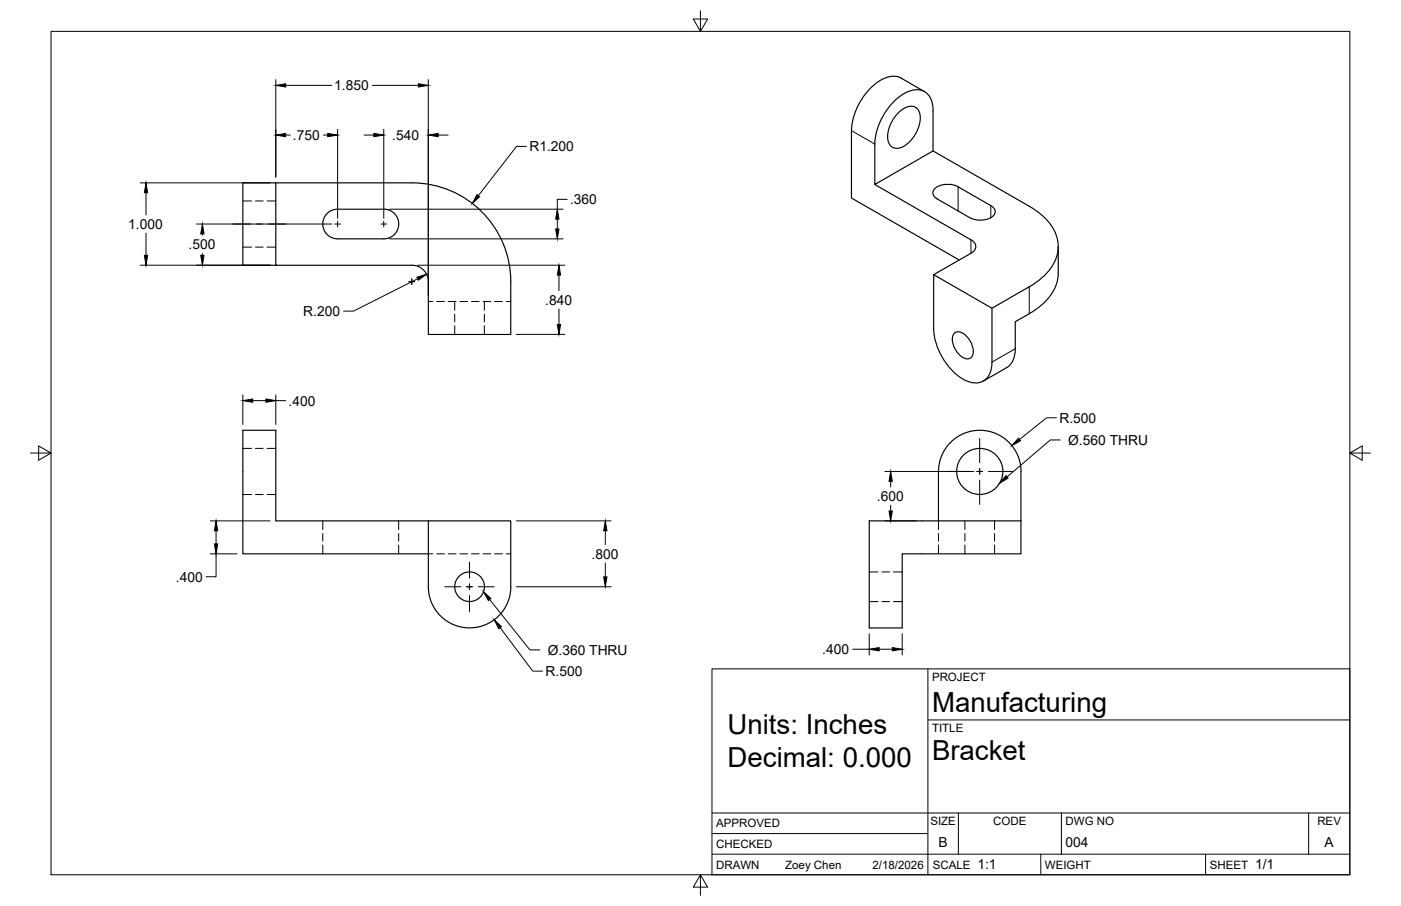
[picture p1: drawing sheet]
<svg xmlns="http://www.w3.org/2000/svg" width="432mm" height="279mm" viewBox="0 0 432 279" stroke-linecap="round" stroke-linejoin="round" font-family="sans-serif">
<!-- layer: Visible -->
<g fill="none" stroke="#000" stroke-width=".36">
<path d="M275.6 31.2a9.6 9.6 0 0 1 8.1-3.4 5.7 5.7 0 0 1 3.9 6.3v12.4l-18 10.4v-12.5a20 20 0 0 1 6-13.2zM277 34.6a4.7 4.7 0 0 1 5.2-1.5 5.1 5.1 0 0 1 .9 6.3 8.9 8.9 0 0 1-6.8 6.4 3 3 0 0 1-2.7-3.6 11.3 11.3 0 0 1 3.4-7.6zM284.9 28.3l-7.1-4.2a6.7 6.7 0 0 0-7 1 20 20 0 0 0-8.3 15.2l-.1 20.8 33.2 19.1M85 56.4h41.9M126.9 56.4a30.5 30.5 0 0 1 30.5 30.5v16.2h-25.4v-16.2M269.6 56.9l29.7 17a2.19 2.19 0 0 1 1.5 2.1 2.19 2.19 0 0 1-1.5 2.1l-11.5 6.6M287.6 46.5l29.6 17.1a15.9 15.9 0 0 1 8.9 11.7 13 13 0 0 1-5.5 10.8l-3.4 2.3-11.5 6.7M295.3 57.6a6.5 6.5 0 0 0-7.5 .9 1.91 1.91 0 0 0 1 2.8l10.1 5.8a6.6 6.6 0 0 0 7.5-.8 1.91 1.91 0 0 0-1-2.9l-10.1-5.8M104.1 64.5h14.2a4.6 4.6 0 0 1 4.6 4.6 4.6 4.6 0 0 1-4.6 4.6h-14.2M104.1 64.5a4.6 4.6 0 0 0-4.6 4.6 4.6 4.6 0 0 0 4.6 4.6M326.2 76v8.3a14.5 14.5 0 0 1-7.7 11.7l-1.3 .7M85 81.8h-10.2v-25.4h10.2v25.4h41.9"/>
<path d="M126.9 81.8a5.1 5.1 0 0 1 5.1 5.1M287.8 84.7l17.9 10.4v16.6a5.5 5.5 0 0 1-4.7 6.4 12 12 0 0 1-9.1-5.6 19.7 19.7 0 0 1-4.1-11.2zM317.2 96.8l-4.3 2.4v8.3a6.4 6.4 0 0 1-2.6 5.9l-7.2 4.1M294.1 102.9a2.35 2.35 0 0 1 3.3 .3 6.5 6.5 0 0 1 2.3 6.5 1.91 1.91 0 0 1-2.9 .5 6.5 6.5 0 0 1-3-6.9zM132 160.6h25.4v20.3a12.7 12.7 0 0 1-12.7 12.7 12.7 12.7 0 0 1-12.7-12.7zM132 160.6h-47v-27.9h-10.2v38.1h57.2M289.2 160.6l.1-15.2a12.7 12.7 0 0 1 12.7-12.7 12.7 12.7 0 0 1 12.7 12.7v15.2h-46.8v33.1h10.2v-22.9h36.6v-10.2"/>
<circle cx="302" cy="145.4" r="7.1"/>
<circle cx="144.7" cy="180.9" r="4.6"/>
</g>
<!-- layer: Hidden -->
<g fill="none" stroke="#000" stroke-width=".31">
<path d="M74.8 76.2h2.8M74.8 62h2.8M78.7 76.2h2.4M78.7 62h2.4M82.3 76.2h2.7M82.3 62h2.7M132 93h1.4M134.6 93h2.4M138.2 93h2.3M140.1 93v2.7M140.1 96.9v2.4M141.7 93h2.4"/>
<path d="M145.3 93h2.4M148.9 93h2.4M149.3 93v2.7M149.3 96.9v2.4M152.4 93h2.4M156 93h1.4M140.1 100.4v2.7M149.3 100.4v2.7M74.8 138.3h2.8M78.7 138.3h2.4M82.3 138.3h2.7M74.8 152.5h2.8"/>
<path d="M78.7 152.5h2.4M82.3 152.5h2.7M99.5 160.6v2.7M99.5 164.5v2.4M99.5 168.1v2.7M122.9 160.6v2.7M122.9 164.5v2.4M122.9 168.1v2.7M132 170.8h1.4M134.6 170.8h2.4M138.2 170.8h2.3M141.7 170.8h2.4"/>
<path d="M145.3 170.8h2.4M148.9 170.8h2.4M152.4 170.8h2.4M156 170.8h1.4M267.9 176.4h2.7M271.8 176.4h2.4M275.4 176.4h2.7M289.2 160.6v2.7M289.2 164.5v2.4M289.2 168.1v2.7M297.4 160.6v2.7M297.4 164.5v2.4"/>
<path d="M297.4 168.1v2.7M306.5 160.6v2.7M306.5 164.5v2.4M306.5 168.1v2.7M267.9 185.5h2.7M271.8 185.5h2.4M275.4 185.5h2.7"/>
</g>
<!-- layer: Visible Narrow -->
<path d="M262.4 40.3l7.2 4.1M295.3 57.6v7.5M299.3 74v4.1M305.4 63.4v3.7M317.2 88.4v8.4M312.9 107.5l-7.2 4.2" fill="none" stroke="#000" stroke-width=".31"/>
<!-- layer: Border -->
<path d="M15.7 9.7h400.3v260.1h-400.3zM215.9 3.3v6.4l-2.2-3.8h4.4l-2.2 3.8M9.4 139.7h6.3l-3.8-2.2v4.4l3.8-2.2M416 139.7l3.8 2.2v-4.4l-3.8 2.2h6.4M215.9 269.8l2.2 3.8h-4.4l2.2-3.8v6.3" fill="none" stroke="#000" stroke-width=".31"/>
<!-- layer: Titleblock -->
<path d="M219.4 206.3h196.6v63.5h-196.6zM286 206.3v63.5M286 222h130M219.4 257.1h66.6M219.4 250.7h196.6M295.4 250.7v12.7M327.1 250.7v12.7M403.3 250.7v12.7M219.4 263.4h196.6M320.8 263.4v6.4M371.6 263.4v6.4" fill="none" stroke="#000" stroke-width=".31"/>
<!-- layer: Smart Centers -->
<g fill="none" stroke="#000" stroke-width=".31">
<path d="M71.8 69.1h5.5M79 69.1h1.8M82.6 69.1h5.5M103.2 69.1h1.8M104.1 68.2v1.8M117.4 69.1h1.8M118.3 68.2v1.8M126 86.9h1.8M126.9 86v1.8M301.9 135.2v7.5M291.8 145.4h7.5M301.1 145.4h1.7"/>
<path d="M301.9 144.5v1.8M301.9 148.1v7.5M304.6 145.4h7.5M144.7 173.3v5M137.1 181h4.9M143.8 181h1.8M144.7 180.1v1.7M144.7 183.6v5M147.4 181h4.9"/>
</g>
<!-- layer: FD_Dimensions -->
<g fill="none" stroke="#000" stroke-width=".31">
<path d="M85 24.6v30M88.1 26.3h14.1M104.1 39.9v27.4M114.8 26.3h14.1M118.3 39.9v27.4M132 24.6v66.6M43.2 56.4h40M45 59.4v6.9M88.1 41.7h1.3M99.7 41.7h1.3M112.2 41.7h3M135 41.7h3.1"/>
<path d="M162.2 45.1h-3l-11.8 15.2M45 71.9v6.8M60.6 69.1h41.7M62.4 72.1v.4M62.4 78.2v.5M120.1 73.7h53.4M120.1 64.5h53.4M171.8 67.6v3M174.8 61.5h-3v3M43.2 81.8h40M128.7 81.8h45.4M128.7 86l-19.8 9.9h-3"/>
<path d="M172.3 84.8v4.8M172.3 95.3v4.8M159.2 103.1h14.9M74.8 121.8v9.1M77.9 123.5h4.1M85 121.8v9.1M85 123.5h3.1M325.6 128.8h-3l-8.4 6.7M272.7 145.4h27.5M274.5 148.4v1.8M274.5 155.8v1.8M64.8 160.6h18.4"/>
<path d="M64.8 170.8h8.3M66.6 170.8v7.1h-3.1M66.6 163.7v4M159.2 160.6h29.1M186.6 163.7v4.3M186.6 173.6v4.3M272.7 160.6h9.7M154.1 193.5l10.1 13.5h3M159.2 181h29.1M267.9 195.4v6.6M278.1 195.4v6.6M262.8 200.2h5.1"/>
<path d="M271 200.2h4"/>
</g>
<g fill="#000" stroke="#000" stroke-width=".31">
<path d="M85 26.3l3.1-.5v1zM128.9 25.8l3.1 .5-3.1 .5zM45 56.4l.5 3h-1zM85 41.7l3.1-.6v1.1zM101 41.1l3.1 .6-3.1 .5zM115.2 41.1l3.1 .6-3.1 .5zM132 41.7l3-.6v1.1zM44.5 78.7h1l-.5 3.1zM62.4 69.1l.5 3h-1zM61.9 78.7h1l-.5 3.1zM147 60l.8 .7-2.2 2.1zM171.3 70.6h1l-.5 3.1z"/>
<path d="M171.8 64.5l.5 3.1h-1zM128.5 85.5l2.9-.9-2.4 1.8zM172.3 81.8l.5 3h-1zM171.8 100.1h1l-.5 3zM74.8 123.5l3.1-.5v1.1zM82 123l3 .5-3 .6zM313.9 135.1l.6 .8-2.7 1.5zM274.5 145.4l.5 3h-1zM274 157.6h1l-.5 3zM66.6 160.6l.5 3.1h-1zM66.1 167.7h1l-.5 3.1zM186.1 177.9h1l-.5 3.1z"/>
<path d="M186.6 160.6l.5 3.1h-1zM152.3 191.1l2.2 2.2-.8 .6zM267.9 200.2l3.1-.5v1zM275 199.7l3.1 .5-3.1 .5z"/>
</g>
<!-- layer: Hole Notes -->
<path d="M310 146.7l.7 .8-2.7 1.6zM149 182.5l2.3 2.1-.8 .6z" fill="#000" stroke="#000" stroke-width=".31"/>
<path d="M326.8 135.7h-3.1l-13.3 11.4M150.9 184.9l12.4 15.5h3.1" fill="none" stroke="#000" stroke-width=".31"/>
<g font-size="8.5">
<text x="287.3" y="219.5">Manufacturing</text>
<text x="224.2" y="226.3">Units: Inches</text>
<text x="224.2" y="236.5">Decimal: 0.000</text>
<text x="287.3" y="234.5">Bracket</text>
</g>
<g font-size="4.3">
<text x="103" y="27.8">1.850</text>
<text x="90.3" y="43.2">.750</text>
<text x="120.9" y="43.2">.540</text>
<text x="163.2" y="46.6">R1.200</text>
<text x="175.7" y="63">.360</text>
<text x="39.5" y="70.6">1.000</text>
<text x="58.1" y="76.9">.500</text>
<text x="168" y="94">.840</text>
<text x="93.5" y="97.5">R.200</text>
<text x="88.9" y="125.1">.400</text>
<text x="326.5" y="130.3">R.500</text>
<text x="329.2" y="137.2">Ø.560 THRU</text>
<text x="270.3" y="154.5">.600</text>
<text x="182.3" y="172.3">.800</text>
<text x="54.2" y="179.4">.400</text>
<text x="168.8" y="202">Ø.360 THRU</text>
<text x="253.4" y="201.7">.400</text>
<text x="168.2" y="208.4">R.500</text>
<text x="289.3" y="261.2">B</text>
<text x="328.4" y="261.2">004</text>
<text x="408.2" y="261.2">A</text>
<text x="301.2" y="268.1">1:1</text>
<text x="386.8" y="268.1">1/1</text>
</g>
<g font-size="3.5">
<text x="287.3" y="210.1">PROJECT</text>
<text x="287.3" y="225.8">TITLE</text>
<text x="220.7" y="255.2">APPROVED</text>
<text x="286.7" y="254.5">SIZE</text>
<text x="306.1" y="254.5">CODE</text>
<text x="328.4" y="254.5">DWG NO</text>
<text x="406" y="254.5">REV</text>
<text x="220.7" y="261.5">CHECKED</text>
<text x="220.7" y="267.9">DRAWN</text>
<text x="242" y="267.9">Zoey Chen</text>
<text x="268.9" y="267.9">2/18/2026</text>
<text x="287.5" y="267.9">SCALE</text>
<text x="322.1" y="267.9">WEIGHT</text>
<text x="372.9" y="267.9">SHEET</text>
</g>
</svg>
